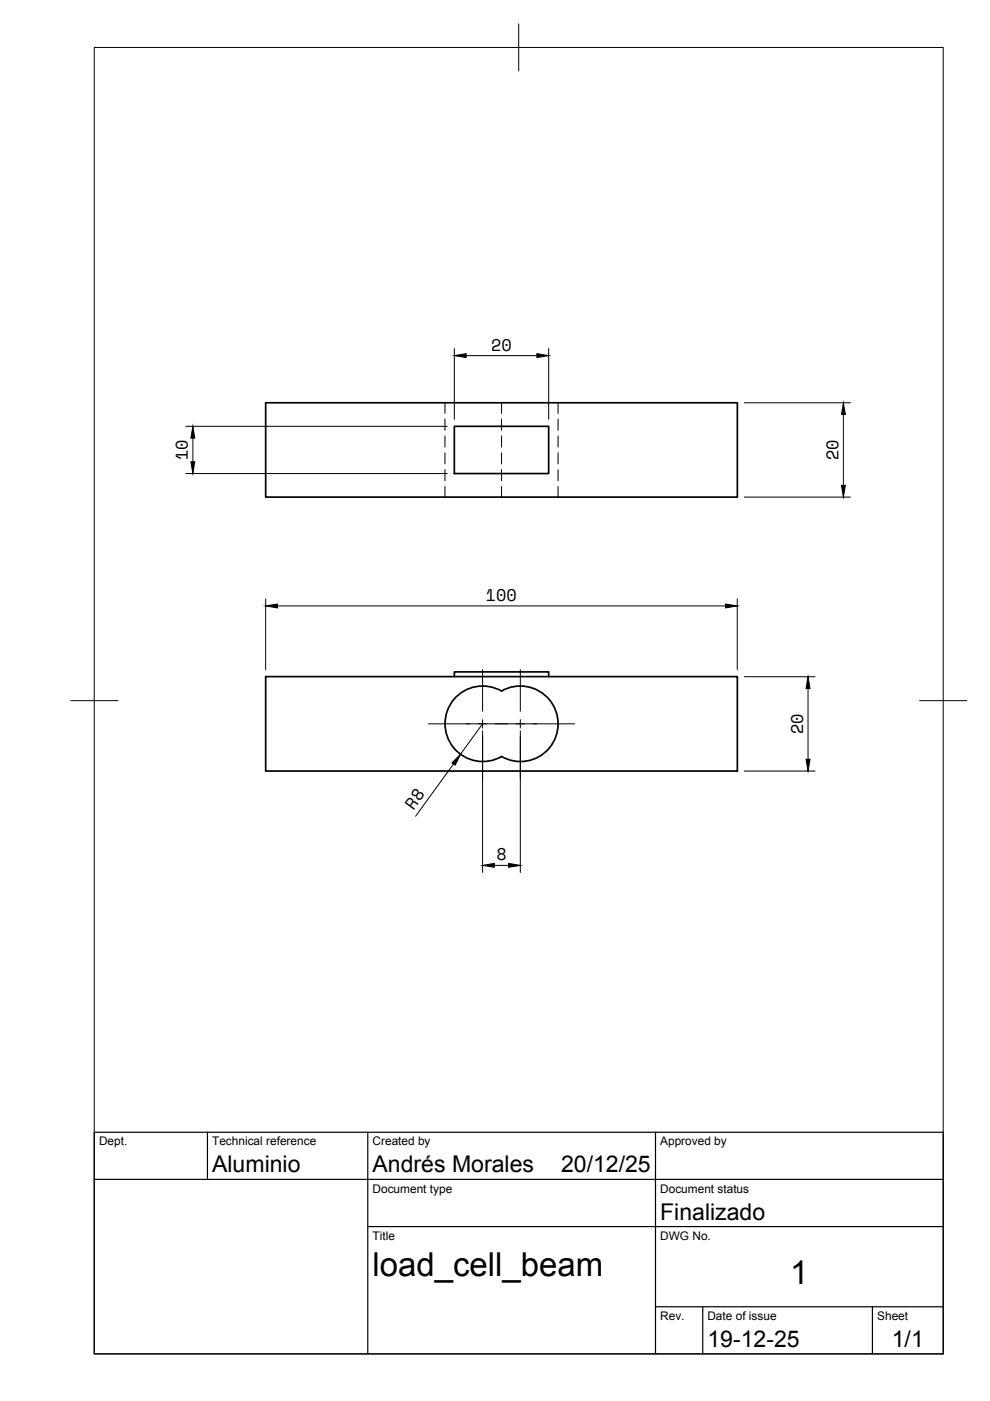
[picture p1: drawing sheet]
<svg xmlns="http://www.w3.org/2000/svg" width="210mm" height="297mm" viewBox="0 0 210 297" stroke-linecap="round" stroke-linejoin="round" font-family="sans-serif">
<!-- layer: Visible -->
<path d="M56.3 85.4h100v20h-100zM96.3 90.4h20v10h-20zM56.3 143.5h100v20h-100zM96.3 143.5v-1h20v1M106.3 160.4a8 8 0 0 0 12-6.9 8 8 0 0 0-12-7 8 8 0 0 0-11.9 7 8 8 0 0 0 12 6.9" fill="none" stroke="#000" stroke-width=".36"/>
<!-- layer: Hidden -->
<g fill="none" stroke="#000" stroke-width=".21">
<path d="M94.3 85.4v2.3M94.3 88.8v2.4M94.3 92.4v2.4M94.3 96v2.4M94.3 99.6v2.3M106.3 85.4v2.3M106.3 88.8v2.4M106.3 92.4v2.4M106.3 96v2.4M106.3 99.6v2.3M118.3 85.4v2.3M118.3 88.8v2.4"/>
<path d="M118.3 92.4v2.4M118.3 96v2.4M118.3 99.6v2.3M94.3 103.1v2.3M106.3 103.1v2.3M118.3 103.1v2.3"/>
</g>
<!-- layer: TITLEBLOCK -->
<path d="M20 240.1h180v46.9h-180zM20 250h180M44 240.1v9.9M78 240.1v46.9M139 240.1v46.9M78 260.1h122M139 277.1h61M149 277.1v9.9M185 277.1v9.9" fill="none" stroke="#000" stroke-width=".25"/>
<!-- layer: Smart Centers -->
<path d="M90.8 153.5h31M102.3 142v8.8M102.3 152.6v1.8M102.3 156.2v8.8M110.3 142v8.8M110.3 152.6v1.8M110.3 156.2v8.8" fill="none" stroke="#000" stroke-width=".21"/>
<!-- layer: FD_Dimensions -->
<g fill="none" stroke="#000" stroke-width=".21">
<path d="M96.3 73.9v15M98.8 75.4h15M116.3 73.9v15M39.4 90.4h55.4M40.9 92.9v5M157.8 85.4h22.5M178.8 87.9v15M39.4 100.4h55.4M157.8 105.4h22.5M56.3 127v15M58.8 128.5h95M156.3 127v15"/>
<path d="M102.3 153.5l-4.7 6.4M102.3 155v30M110.3 155v30M157.8 143.5h15M171.3 146v15M96.2 162l-8.1 11.1M157.8 163.5h15M104.8 183.5h3"/>
</g>
<g fill="#000" stroke="#000" stroke-width=".21">
<path d="M96.3 75.4l2.5-.4v.8zM113.8 75l2.5 .4-2.5 .4zM40.9 90.4l.4 2.5h-.8zM40.5 97.9h.8l-.4 2.5zM178.8 85.4l.4 2.5h-.8zM178.4 102.9h.8l-.4 2.5zM56.3 128.5l2.5-.4v.8zM153.8 128.1l2.5 .4-2.5 .4zM171.3 143.5l.4 2.5h-.8zM97.6 159.9l-1.1 2.3-.7-.5zM170.9 161h.8l-.4 2.5zM102.3 183.5l2.5-.4v.8z"/>
<path d="M107.8 183.1l2.5 .4-2.5 .4z"/>
</g>
<!-- layer: BORDER -->
<path d="M20 10.1h180v276.9h-180zM110 5.1v10M15 148.6h10M195 148.6h10" fill="none" stroke="#000" stroke-width=".21"/>
<g font-size="7">
<text x="79" y="270.6">load_cell_beam</text>
<text x="167.5" y="272.3">1</text>
</g>
<g font-size="4.9">
<text x="45" y="248.5">Aluminio</text>
<text x="79" y="248.5">Andrés Morales</text>
<text x="119" y="248.5">20/12/25</text>
<text x="140" y="258.6">Finalizado</text>
<text x="150" y="285.5">19-12-25</text>
<text x="189.1" y="285.7">1/1</text>
</g>
<g font-size="3.6">
<text x="104.1" y="74.3">20</text>
<text x="39.8" y="97.6" transform="rotate(-90 39.8 97.6)">10</text>
<text x="177.8" y="97.6" transform="rotate(-90 177.8 97.6)">20</text>
<text x="103" y="127.4">100</text>
<text x="170.3" y="155.7" transform="rotate(-90 170.3 155.7)">20</text>
<text x="87.7" y="171.9" transform="rotate(-54 87.7 171.9)">R8</text>
<text x="105.2" y="182.4">8</text>
</g>
<g font-size="2.5">
<text x="21" y="242.9">Dept.</text>
<text x="45" y="242.9">Technical reference</text>
<text x="79" y="242.9">Created by</text>
<text x="140" y="242.9">Approved by</text>
<text x="79" y="252.8">Document type</text>
<text x="140" y="252.8">Document status</text>
<text x="79" y="262.9">Title</text>
<text x="140" y="262.9">DWG No.</text>
<text x="140" y="279.9">Rev.</text>
<text x="150" y="279.9">Date of issue</text>
<text x="186" y="279.9">Sheet</text>
</g>
</svg>
